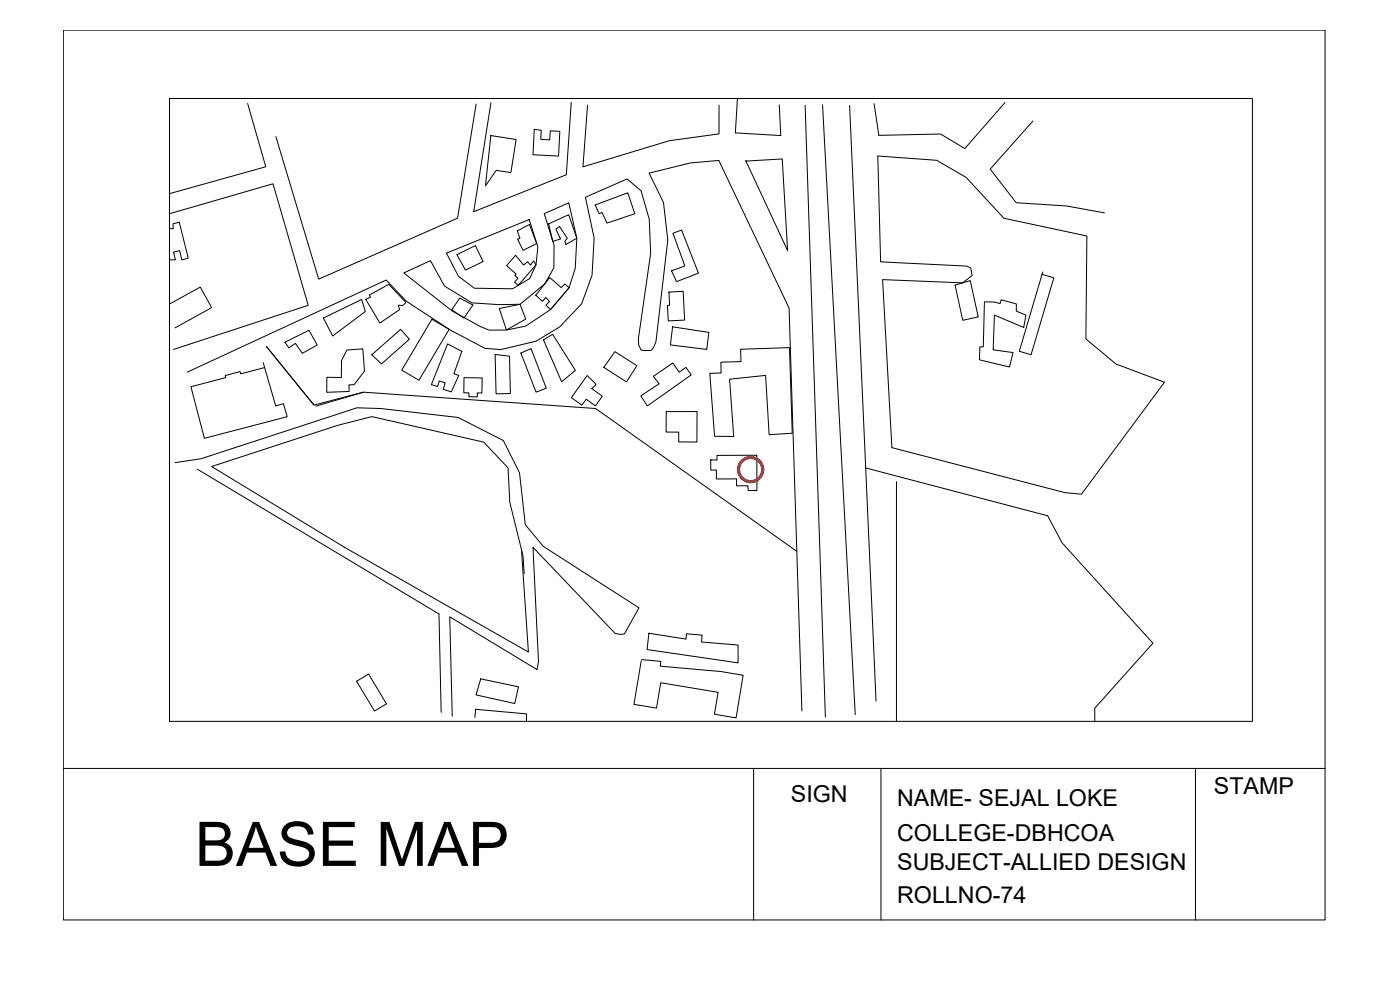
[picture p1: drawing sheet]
<svg xmlns="http://www.w3.org/2000/svg" width="841mm" height="594mm" viewBox="0 0 841 594" stroke-linecap="round" stroke-linejoin="round" font-family="sans-serif">
<!-- layer: 0 -->
<g fill="none" stroke="#000" stroke-width=".6">
<path d="M38 18h758v535h-758zM102 59h650v374h-650zM443 59l-1 21 27 1-1-18M149 62l11 38-58 16M286 63l-11 68-84 37-25-86M321 78h4v6h5l1-5h5v15l-16-1zM343 62l-3 43-55 22 10-65M353 63l-3 37 52-15 30-5v-17M484 63l12 368M494 63l20 366M510 63l16 358M604 62l-24 27-15-8h-37l-3-19"/>
<path d="M620 73l-25 29 15 20 31 2 23 4M295 81l15 3-3 20-9-2-6 10zM448 96l25 55-3-56-22 2M527 94l36 2 17 11 23 24 50 11-1 62 18 15 30 11-50 67-10-1-104-27-6-101 48 2 6-4-1-5-2-1-52-3zM102 128l62-18 21 73-81 27M108 133l5 22-4 1-1-5h-4l1 5h-3M108 134h-4v3h-2M311 139l7-4 4 11-8 4-3-6 1-1zM330 134l12-5 5 14-7 4-1-2 2-2-5-7-2 2 3 6-5 1zM358 123l19-7 4 12-16 6-3-6h-2zM268 152l50-20 5 16-1 11-4 8-10 6h-23l-10-7zM275 153l11-5 4 9-10 5z"/>
<path d="M305 159l5-6 5 6 2-2 2 2 2-2 1 2-11 12-2-1 2-3-2-2h1l-6-5M404 140l5-2 11 26-14 5-3-6 8-3zM222 177l12-6 10 11-2 2-3-1 1 3-12 8-8-14 3-1zM243 164l16-7 8 15 17 10 16 1h12l15-12 6-10v-14l-6-19 15-6 5 21-1 18-4 12-11 13-15 10-12 2h-10l-5-2-17-9zM276 179l8 4-5 8-8-5zM330 167l7 6 2-2 3 2-11 13-3-3 2-2-2-2-2 2-4-4zM402 175h8l1 17-10 1v-10h1zM574 171l9-2 5 21-10 2zM626 163l-14 48 7 2 14-46-7-2M102 183l18-11 7 13-22 12M194 191l23-11 2 7-19 15zM259 192l11 6-18 30-11-6z"/>
<path d="M300 185l12-2 4 9-12 6zM404 196l22 4-1 10-22-3zM591 181h6l4 1v-2l10 3v4l5 2-1 8-18-8v21l12 2-3 8-18-4 1-8h2v-26M158 218l8 26 4-2 3 8-50 13-8-31 21-5-1-1 9-3 1 2 14-4M171 206l15-8 5 9-9 5-5-6-3 3zM208 210h10l1 13-6 8h-3v4l-14 1v-9h9v-10zM223 213l18-15 5 6-17 15zM269 207l8 4-4 13 3 2-5 9-5-1 1-4-3-1-1 3-4-1zM297 213l9 1 1 22-9 1zM313 212l6-3 9 24-6 3zM327 204l5-3 14 21-9 7zM369 211l14 9-7 9-13-8z"/>
<path d="M433 218l12-1v-7l29-1 2 51-14 1-2-36-22 3 3 34h-12l-3-38h7zM112 224l120-56 12 13 27 17 20 11 10 1 21-5 14-9 13-14 7-17 1-22-5-25 25-10 8 7 5 17 1 20-7 51v4l1 3h6l2-1 1-4 7-61-2-22-9-18 25-6 17-2 42 89 8 242M218 236l-29 7-29-35 29 35M279 227h11l-1 9h-2v2h-5v-2h-3v-9M353 226l5 5-2 2 6 5-4 6-6-4-2 3-7-4zM392 226l12-8 4 6 4-3 3 4-26 19-4-6 11-7zM190 244l28-8 140 9 121 86M400 247h19v19l-11-1v-5h-8zM105 278l16-2 93-31h15l46 6 27 14 10 19 4 31 10 13 58 37-9 16h-2l-3-1-50-51 3 68v5l-53-31 2 59M427 276h4v-2l24-1v22h-6v-3h-7v-4h-12v-6h-3zM119 282l145 87 1 59M520 281l109 29 9 16 55 60-35 39v8"/>
<path d="M539 289v144M313 331l4 61-110-63-80-49 76-25 20-5 68 16 14 15 1 21 8 32 1 10M385 396l12 1v3l36 3 13 3-4 25-13-2 2-13-34-6-3 15-13-2 4-26M390 380l22 4v-3h10l-1 5 22 1v11l-54-8zM214 409l7-4 11 18-7 4zM289 408l22 5-2 10-23-6zM285 431l1-5 30 3v4M38 462h758M453 462v91M529 462v91M718 462v91"/>
</g>
<circle cx="451" cy="282" r="7" fill="none" stroke="#ed1f24" stroke-width="2"/>
<text font-size="36.9" x="117" y="520">BASE MAP</text>
<g font-size="14">
<text x="729" y="477">STAMP</text>
<text x="475" y="482">SIGN</text>
<text x="539" y="484">NAME- SEJAL LOKE</text>
<text x="539" y="505">COLLEGE-DBHCOA</text>
<text x="539" y="523">SUBJECT-ALLIED DESIGN</text>
<text x="539" y="542">ROLLNO-74</text>
</g>
</svg>
